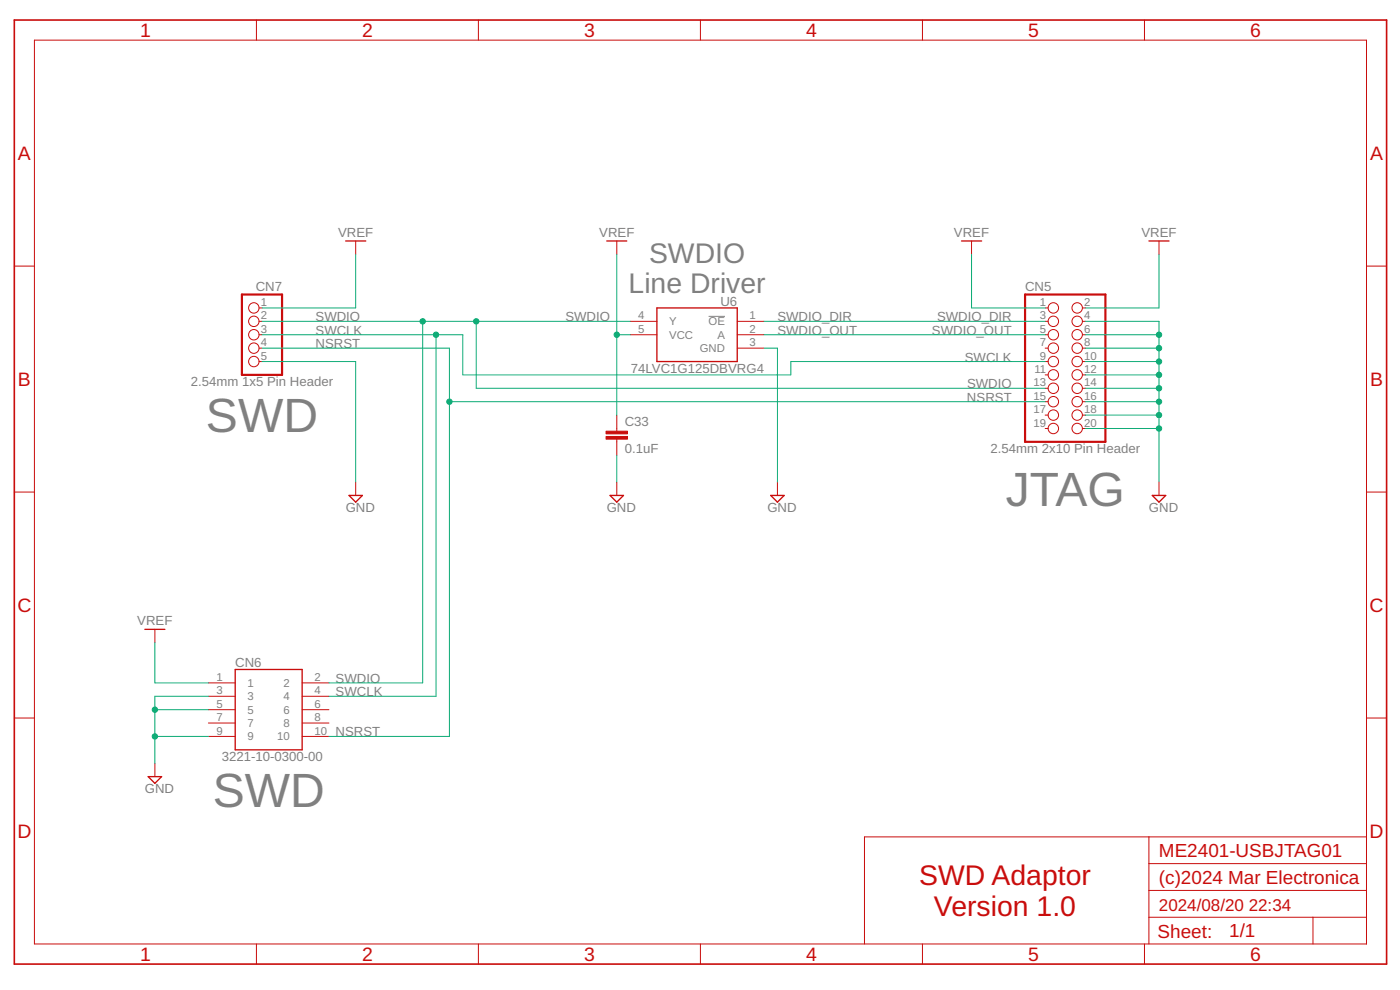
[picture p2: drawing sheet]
<svg xmlns="http://www.w3.org/2000/svg" width="420mm" height="297mm" viewBox="0 0 420 297" stroke-linecap="round" stroke-linejoin="round" font-family="sans-serif">
<path d="M212.7 94.9h4.9" fill="none" stroke="#808080" stroke-width=".3"/>
<path d="M72.6 88.4h12v24.1h-12zM307.6 88.4h24.1v44.2h-24.1z" fill="none" stroke="#c90d0c" stroke-width=".66"/>
<g fill="none" stroke="#c90d0c" stroke-width=".3">
<path d="M10.3 12h399.8v271.2h-399.8zM77 6v6M143.6 6v6M210.2 6v6M276.8 6v6M343.5 6v6M4.3 79.8h6M106.7 72.3v4M185.1 72.3v4M291.6 72.3v4M347.8 72.3v4M410.1 79.8h6"/>
<path d="M77.7 92.4h.9M77.7 96.4h.9M189.1 96.4h8M221.3 96.4h8M313.7 92.4h.9M313.7 96.4h.9M324.8 92.4h.9M324.8 96.4h.9M77.7 100.4h.9M77.7 104.5h.9M77.7 108.5h.9M189.1 100.4h8"/>
<path d="M221.3 100.4h8M221.3 104.5h8M313.7 100.4h.9M313.7 104.5h.9M313.7 108.5h.9M313.7 112.5h.9M313.7 116.5h.9M324.8 100.4h.9M324.8 104.5h.9M324.8 108.5h.9M324.8 112.5h.9M324.8 116.5h.9"/>
<path d="M185.1 124.5v4.9M185.1 131.8v4.8M313.7 120.5h.9M313.7 124.5h.9M313.7 128.6h.9M324.8 120.5h.9M324.8 124.5h.9M324.8 128.6h.9M4.3 147.6h6M106.7 144.6v4.1M185.1 144.6v4.1M233.3 144.6v4.1"/>
<path d="M347.8 144.6v4.1M410.1 147.6h6M46.5 188.8v4M4.3 215.4h6M62.5 204.9h8.1M62.5 208.9h8.1M62.5 212.9h8.1M62.5 216.9h8.1M90.7 204.9h8M90.7 208.9h8M90.7 212.9h8M90.7 216.9h8"/>
<path d="M410.1 215.4h6M46.5 229v4M62.5 221h8.1M90.7 221h8M344.8 251.1v32.1M344.8 259.1h65.3M410.1 251.1h-150.7v32.1M344.8 275.2h65.3M344.8 267.2h65.3M394 275.2v8M77 283.2v6.1M143.6 283.2v6.1"/>
<path d="M210.2 283.2v6.1M276.8 283.2v6.1M343.5 283.2v6.1"/>
<circle cx="76.2" cy="92.4" r="1.57"/>
<circle cx="76.2" cy="96.4" r="1.57"/>
<circle cx="316.1" cy="96.4" r="1.57"/>
<circle cx="316.1" cy="92.4" r="1.57"/>
<circle cx="323.3" cy="96.4" r="1.57"/>
<circle cx="323.3" cy="92.4" r="1.57"/>
<circle cx="76.2" cy="108.5" r="1.57"/>
<circle cx="76.2" cy="100.4" r="1.57"/>
<circle cx="76.2" cy="104.5" r="1.57"/>
<circle cx="316.1" cy="104.5" r="1.57"/>
<circle cx="316.1" cy="108.5" r="1.57"/>
<circle cx="316.1" cy="112.5" r="1.57"/>
<circle cx="316.1" cy="116.5" r="1.57"/>
<circle cx="316.1" cy="100.4" r="1.57"/>
<circle cx="323.3" cy="108.5" r="1.57"/>
<circle cx="323.3" cy="116.5" r="1.57"/>
<circle cx="323.3" cy="104.5" r="1.57"/>
<circle cx="323.3" cy="100.4" r="1.57"/>
<circle cx="323.3" cy="112.5" r="1.57"/>
<circle cx="316.1" cy="120.5" r="1.57"/>
<circle cx="316.1" cy="124.5" r="1.57"/>
<circle cx="316.1" cy="128.6" r="1.57"/>
<circle cx="323.3" cy="128.6" r="1.57"/>
<circle cx="323.3" cy="124.5" r="1.57"/>
<circle cx="323.3" cy="120.5" r="1.57"/>
</g>
<path d="M103.7 72.3h6.1M182.1 72.3h6M288.6 72.3h6M344.8 72.3h6M197.1 92.4h24.2v16.1h-24.2zM104.8 148.7h4l-2.1 2zM183.1 148.7h4l-2 2zM231.3 148.7h4l-2 2zM345.8 148.7h4l-2 2zM43.5 188.8h6M70.6 200.9h20.1v24.1h-20.1zM44.5 233h4l-2 2z" fill="none" stroke="#c90d0c" stroke-width=".4"/>
<g fill="#c90d0c" stroke="#c90d0c" stroke-width=".3">
<path d="M181.9 131h6.4v.8h-6.4z"/>
<path d="M181.9 129.4h6.4v.8h-6.4z"/>
</g>
<path d="M4.3 6h411.8v283.3h-411.8z" fill="none" stroke="#c90d0c" stroke-width=".49"/>
<g fill="none" stroke="#0dab76" stroke-width=".3">
<path d="M106.7 76.3v16.1h-28.1M185.1 76.3v48.2M291.6 76.3v16.1h22.1M347.8 76.3v16.1h-22.1M78.6 96.4h110.5M126.9 96.4v108.5h-28.2M142.9 96.4v20.1h170.8M229.3 96.4h84.4M325.7 96.4h22.1v48.2M78.6 100.4h60.3v12.1h98.4v-4h76.4M78.6 108.5h28.1v36.1M78.6 104.5h56.3v116.5h-36.2"/>
<path d="M130.9 100.4v108.5h-32.2M185.1 100.4h4M229.3 104.5h4v40.1M229.3 100.4h84.4M325.7 116.5h22.1M325.7 112.5h22.1M325.7 108.5h22.1M325.7 104.5h22.1M325.7 100.4h22.1M134.9 120.5h178.8M185.1 136.6v8M325.7 128.6h22.1"/>
<path d="M325.7 124.5h22.1M325.7 120.5h22.1M46.5 192.8v12.1h16M46.5 212.9h16M62.5 208.9h-16v20.1M46.5 221h16"/>
</g>
<g fill="#0dab76" stroke="#0dab76" stroke-width=".3">
<circle cx="347.8" cy="128.6" r=".8"/>
<circle cx="347.8" cy="124.5" r=".8"/>
<circle cx="347.8" cy="120.5" r=".8"/>
<circle cx="347.8" cy="116.5" r=".8"/>
<circle cx="347.8" cy="112.5" r=".8"/>
<circle cx="347.8" cy="108.5" r=".8"/>
<circle cx="347.8" cy="104.5" r=".8"/>
<circle cx="347.8" cy="100.4" r=".8"/>
<circle cx="46.5" cy="212.9" r=".8"/>
<circle cx="46.5" cy="221" r=".8"/>
<circle cx="130.9" cy="100.4" r=".8"/>
<circle cx="142.9" cy="96.4" r=".8"/>
<circle cx="126.9" cy="96.4" r=".8"/>
<circle cx="134.9" cy="120.5" r=".8"/>
<circle cx="185.1" cy="100.4" r=".8"/>
</g>
<g font-size="14.4" fill="#808080">
<text x="61.8" y="129.6">SWD</text>
<text x="301.8" y="151.7">JTAG</text>
<text x="63.8" y="242.1">SWD</text>
</g>
<g font-size="8.5" fill="#808080">
<text x="194.8" y="78.8">SWDIO</text>
<text x="188.6" y="87.9">Line Driver</text>
</g>
<g font-size="8.5" fill="#c90d0c">
<text x="275.8" y="265.7">SWD Adaptor</text>
<text x="280.3" y="274.7">Version 1.0</text>
</g>
<g font-size="5.8" fill="#c90d0c">
<text x="42" y="11.1">1</text>
<text x="108.7" y="11.1">2</text>
<text x="175.3" y="11.1">3</text>
<text x="241.9" y="11.1">4</text>
<text x="308.5" y="11.1">5</text>
<text x="375.2" y="11.1">6</text>
<text x="5.4" y="48">A</text>
<text x="411.2" y="48">A</text>
<text x="5.4" y="115.8">B</text>
<text x="411.2" y="115.8">B</text>
<text x="5.2" y="183.6">C</text>
<text x="411" y="183.6">C</text>
<text x="5.2" y="251.4">D</text>
<text x="411" y="251.4">D</text>
<text x="42" y="288.3">1</text>
<text x="108.7" y="288.3">2</text>
<text x="175.3" y="288.3">3</text>
<text x="241.9" y="288.3">4</text>
<text x="308.5" y="288.3">5</text>
<text x="375.2" y="288.3">6</text>
</g>
<g font-size="5.7" fill="#c90d0c">
<text x="347.8" y="257.1">ME2401-USBJTAG01</text>
<text x="347.8" y="265.2">(c)2024 Mar Electronica</text>
<text x="347.4" y="281.4">Sheet:</text>
<text x="368.9" y="281.2">1/1</text>
</g>
<g font-size="5.1" fill="#c90d0c">
<text x="347.8" y="273.2">2024/08/20</text>
<text x="374.8" y="273.2">22:34</text>
</g>
<g font-size="4" fill="#808080">
<text x="101.5" y="71.1">VREF</text>
<text x="179.8" y="71.1">VREF</text>
<text x="286.3" y="71.1">VREF</text>
<text x="342.6" y="71.1">VREF</text>
<text x="76.7" y="87.4">CN7</text>
<text x="307.6" y="87.4">CN5</text>
<text x="216.2" y="91.8">U6</text>
<text x="94.7" y="100.4">SWCLK</text>
<text x="94.7" y="96.4">SWDIO</text>
<text x="169.7" y="96.4">SWDIO</text>
<text x="233.3" y="96.4">SWDIO_DIR</text>
<text x="233.3" y="100.4">SWDIO_OUT</text>
<text x="279.7" y="100.4">SWDIO_OUT</text>
<text x="281.2" y="96.4">SWDIO_DIR</text>
<text x="94.7" y="104.5">NSRST</text>
<text x="189.3" y="111.9">74LVC1G125DBVRG4</text>
<text x="289.6" y="108.5">SWCLK</text>
<text x="57.3" y="115.9">2.54mm 1x5 Pin Header</text>
<text x="290.2" y="116.5">SWDIO</text>
<text x="290.2" y="120.5">NSRST</text>
<text x="187.5" y="128">C33</text>
<text x="187.5" y="136">0.1uF</text>
<text x="297.2" y="136">2.54mm 2x10 Pin Header</text>
<text x="103.7" y="153.7">GND</text>
<text x="182.1" y="153.7">GND</text>
<text x="230.3" y="153.7">GND</text>
<text x="344.8" y="153.7">GND</text>
<text x="41.2" y="187.6">VREF</text>
<text x="70.6" y="200.3">CN6</text>
<text x="100.7" y="208.9">SWCLK</text>
<text x="100.7" y="204.9">SWDIO</text>
<text x="100.7" y="221">NSRST</text>
<text x="66.6" y="228.4">3221-10-0300-00</text>
<text x="43.5" y="238">GND</text>
</g>
<g font-size="3.4" fill="#808080">
<text x="78.3" y="91.8">1</text>
<text x="78.3" y="95.9">2</text>
<text x="191.6" y="95.9">4</text>
<text x="225" y="95.9">1</text>
<text x="312.1" y="91.8">1</text>
<text x="312.1" y="95.9">3</text>
<text x="325.4" y="91.8">2</text>
<text x="325.4" y="95.9">4</text>
<text x="78.3" y="99.9">3</text>
<text x="191.6" y="99.9">5</text>
<text x="200.9" y="97.6">Y</text>
<text x="200.9" y="101.6">VCC</text>
<text x="212.7" y="97.6">OE</text>
<text x="215.3" y="101.6">A</text>
<text x="225" y="99.9">2</text>
<text x="312.1" y="99.9">5</text>
<text x="325.4" y="99.9">6</text>
<text x="78.3" y="103.9">4</text>
<text x="78.3" y="107.9">5</text>
<text x="210" y="105.7">GND</text>
<text x="225" y="103.9">3</text>
<text x="312.1" y="103.9">7</text>
<text x="312.1" y="107.9">9</text>
<text x="325.4" y="103.9">8</text>
<text x="325.4" y="107.9">10</text>
<text x="310.4" y="111.9">11</text>
<text x="325.4" y="111.9">12</text>
<text x="310.2" y="115.9">13</text>
<text x="310.2" y="120">15</text>
<text x="325.4" y="115.9">14</text>
<text x="325.4" y="120">16</text>
<text x="310.2" y="124">17</text>
<text x="325.4" y="124">18</text>
<text x="310.2" y="128">19</text>
<text x="325.4" y="128">20</text>
<text x="65" y="204.3">1</text>
<text x="65" y="208.3">3</text>
<text x="74.3" y="206.1">1</text>
<text x="85.1" y="206.1">2</text>
<text x="94.4" y="204.3">2</text>
<text x="94.4" y="208.3">4</text>
<text x="65" y="212.4">5</text>
<text x="74.3" y="210.1">3</text>
<text x="74.3" y="214.1">5</text>
<text x="85.1" y="210.1">4</text>
<text x="85.1" y="214.1">6</text>
<text x="94.4" y="212.4">6</text>
<text x="65" y="216.4">7</text>
<text x="65" y="220.4">9</text>
<text x="74.3" y="218.2">7</text>
<text x="85.1" y="218.2">8</text>
<text x="94.4" y="216.4">8</text>
<text x="94.4" y="220.4">10</text>
<text x="74.3" y="222.2">9</text>
<text x="83.2" y="222.2">10</text>
</g>
</svg>
